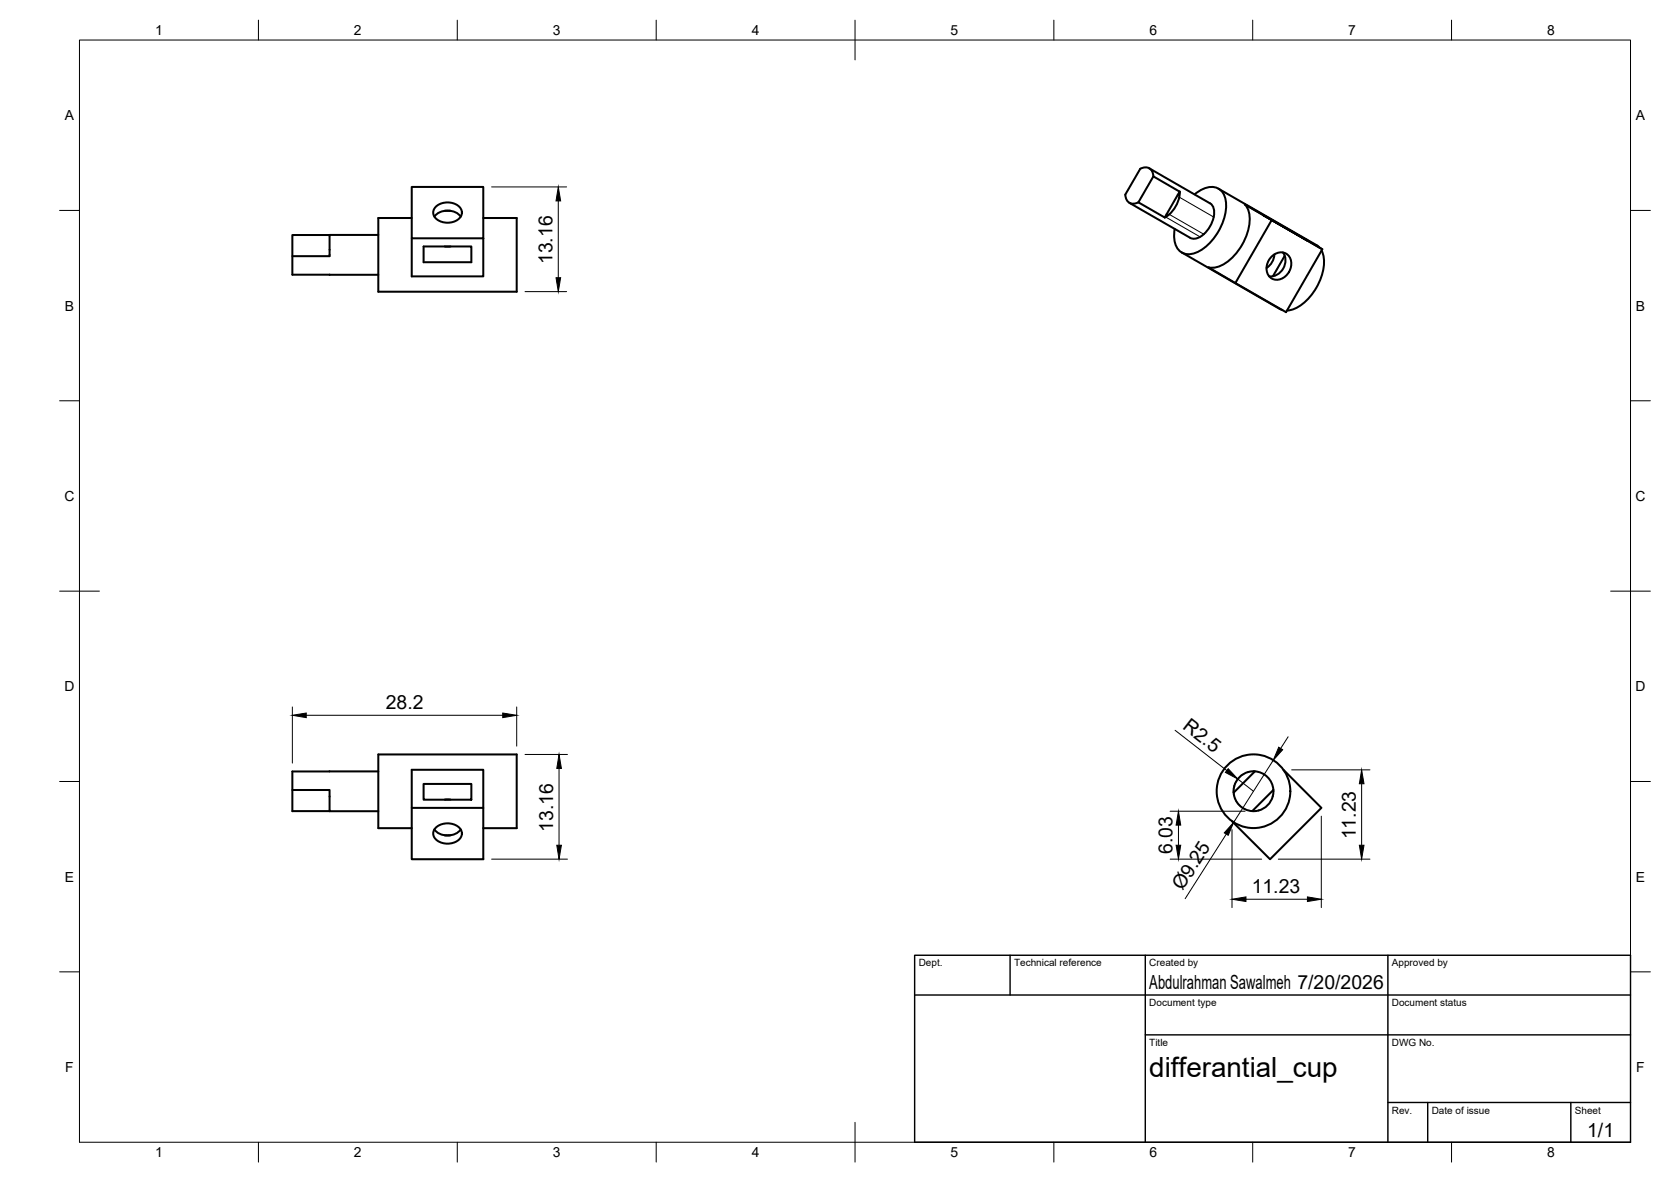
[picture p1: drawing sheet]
<svg xmlns="http://www.w3.org/2000/svg" width="420mm" height="297mm" viewBox="0 0 420 297" stroke-linecap="round" stroke-linejoin="round" font-family="sans-serif">
<!-- layer: Visible -->
<g fill="none" stroke="#000" stroke-width=".51">
<path d="M82.9 59.1h-9.4v9.9l21.6 .1M95.1 59h-12.2v5.4h-9.4M103.5 47h18v12.9h-18zM103.5 54.8h-8.4v18.5h34.8v-18.5h-8.4M103.5 59.9v9.6h18v-9.6M109.2 54.4a4.3 4.3 0 0 1 6.6 0M109.7 51.8a4.2 4.2 0 0 1 6.3 1 2.6 2.6 0 0 1-2.6 3.1 3.5 3.5 0 0 1-4.5-2.5l.1-.6zM111.8 53h1.4M289 42.3l15.3 8.8a3.5 3.5 0 0 1 .7 4.1 6.3 6.3 0 0 1-4.8 4.8l-.9-.2-15.3-8.8M290 44.3a2.08 2.08 0 0 0-1-2 2.08 2.08 0 0 0-2.3 .1l-3.7 6.5a2.08 2.08 0 0 0 1 2.1 2.08 2.08 0 0 0 2.2-.2M296.6 48.2l-6.6-3.9-3.8 6.5M296.6 48.2l-3.7 6.5-6.7-3.9"/>
<path d="M296.6 48.1a7.7 7.7 0 0 1-3.7 6.6M300.4 48.9a5.4 5.4 0 0 1 6.1-1.4 5.9 5.9 0 0 1 1.6 6.3 13.6 13.6 0 0 1-7.9 9.9 3.6 3.6 0 0 1-4.9-3.2l.1-3M306.4 47.4l24.6 14.2M313 51.4a7.2 7.2 0 0 1 .7 6.9 13.5 13.5 0 0 1-7.5 8.8l-1.6 .2-.7-.1 6.7 3.9M313 51.4l19.5 11.2M313 51.4l6.8 3.9M317.6 54.1l11.3 6.5zM319.8 55.3l12.7 7.3-9.1 15.9-12.8-7.4zM326.1 58.9v.1M106.5 61.9h12v4h-12zM111.8 61.9h1.5M297.1 63.4l25.4 14.5"/>
<path d="M319.9 64.3a2.76 2.76 0 0 1 3.5-.6 2.76 2.76 0 0 1 1.2 3.3 3.6 3.6 0 0 1-4.8 3 3.6 3.6 0 0 1 .1-5.7zM320.4 63.9l-.4 1.7-.7 1-.9 .7M322.6 63.4a3.9 3.9 0 0 1-3.5 6M323 64.3l-2.9 5.1M331 61.6l.8 .6M332.3 63a10.5 10.5 0 0 1-1.3 9.3 10.4 10.4 0 0 1-7.4 5.7M73.5 198.5h9.4v5.4h12.2M95.1 193.9h-21.6v9.9h9.4M106.5 197h12v4h-12zM315.5 193.8a5 5 0 0 1 4.7 4.7M315.5 193.8a5 5 0 0 0-5.3 4.7 5 5 0 0 0 4.7 5.3M315.5 193.9l-5.3 5.3"/>
<path d="M320.2 198.5l-5.3 5.3M320.2 198.5a5 5 0 0 1-5.3 5.3M322.7 193.4l9.6 9.6-13 12.9-9.5-9.5M103.5 203h18v12.9h-18zM103.5 203v-9.6h18v9.6M103.5 208.1h-8.4v-18.5h34.8v18.5h-8.4M109.2 208.4a4.3 4.3 0 0 0 6.6 0M109.7 207.9a4.2 4.2 0 0 1 6.3 1 2.6 2.6 0 0 1-2.6 3 3.5 3.5 0 0 1-4.5-2.4l.1-.6zM111.8 209.9h1.4M111.8 201h1.5"/>
<circle cx="315.2" cy="198.8" r="9.3"/>
</g>
<!-- layer: Visible Narrow -->
<path d="M293.3 53.9l.4 .2-.6 .4 8.7 5M294 53.9l8.7 5M296.5 49.5l8.7 5M296.6 48.4l-.1 .8-.4-.2" fill="none" stroke="#000" stroke-width=".25"/>
<!-- layer: BORDER -->
<g fill="none" stroke="#000" stroke-width=".25">
<path d="M20 10.1h390v276.9h-390zM65 5.1v5M115 5.1v5M165 5.1v5M215 5.1v10M265 5.1v5M315 5.1v5M365 5.1v5M15 52.9h5M410 52.9h5M15 100.7h5M410 100.7h5"/>
<path d="M15 148.6h10M405 148.6h10M15 196.4h5M410 196.4h5M15 244.2h5M410 244.2h5M65 287v5M115 287v5M165 287v5M215 282.1v9.9M265 287v5M315 287v5"/>
<path d="M365 287v5"/>
</g>
<!-- layer: TITLEBLOCK -->
<path d="M230 240.1h180v46.9h-180zM230 250h180M254 240.1v9.9M288 240.1v46.9M349 240.1v46.9M288 260.1h122M349 277.1h61M359 277.1v9.9M395 277.1v9.9" fill="none" stroke="#000" stroke-width=".36"/>
<!-- layer: FD_Dimensions -->
<g fill="none" stroke="#000" stroke-width=".25">
<path d="M123.6 47h18.9M140.4 50.5v19.3M132 73.3h10.5M73.5 177.7v14.1M77 179.8h49.4M129.9 177.7v9.8M132 189.6h10.7M140.6 193.1v19.3M295.5 183.5l13 10.1M311.2 195.8l4 3M312.8 194.4a5 5 0 0 0-2.6 4.6 5 5 0 0 0 2.9 4.4M320.1 191.1l-9.9 15.6"/>
<path d="M323.9 185.2l-1.9 2.9M324.8 193.5h19.7M342.4 197v15.4M123.6 215.9h19.1M294.2 215.9h23M294.2 203.9h18.9M296.3 207.4v5M308.3 209.6l-10.3 16.2M309.8 208.5v19.6M321.4 215.9h23.1M332.2 205.1v23M313.3 226h15.4"/>
</g>
<g fill="#000" stroke="#000" stroke-width=".25">
<path d="M140.4 47l.6 3.5h-1.2zM139.8 69.8h1.2l-.6 3.5zM73.5 179.8l3.5-.6v1.1zM126.4 179.2l3.5 .6-3.5 .5zM140.6 189.6l.6 3.5h-1.2zM308.8 193.2l2.4 2.6-3.1-1.7zM321.5 187.8l1 .6-2.4 2.7zM342.4 193.5l.6 3.5h-1.2zM140 212.4h1.2l-.6 3.5zM295.7 212.4h1.2l-.6 3.5zM296.3 203.9l.6 3.5h-1.2zM310.2 206.7l-1.4 3.2-1-.6z"/>
<path d="M341.8 212.4h1.2l-.6 3.5zM309.8 226l3.5-.6v1.2zM328.7 225.4l3.5 .6-3.5 .6z"/>
</g>
<text font-size="7" x="289" y="270.6">differantial_cup</text>
<g font-size="4.9">
<text x="138.9" y="66.4" transform="rotate(-90 138.9 66.4)">13.16</text>
<text x="97" y="178.3">28.2</text>
<text x="297.2" y="183" transform="rotate(38 297.2 183)">R2.5</text>
<text x="139.1" y="209" transform="rotate(-90 139.1 209)">13.16</text>
<text x="294.9" y="214.6" transform="rotate(-90 294.9 214.6)">6.03</text>
<text x="340.9" y="211" transform="rotate(-90 340.9 211)">11.23</text>
<text x="297.3" y="224" transform="rotate(-58 297.3 224)">Ø9.25</text>
<text x="314.7" y="224.5">11.23</text>
<text x="289" y="248.5">Abdulrahman Sawalmeh 7/20/2026</text>
<text x="399.1" y="285.7">1/1</text>
</g>
<g font-size="3.5">
<text x="39" y="8.8">1</text>
<text x="89" y="8.8">2</text>
<text x="139" y="8.8">3</text>
<text x="189" y="8.8">4</text>
<text x="239" y="8.8">5</text>
<text x="289" y="8.8">6</text>
<text x="339" y="8.8">7</text>
<text x="389" y="8.8">8</text>
<text x="16.3" y="30.2">A</text>
<text x="411.3" y="30.2">A</text>
<text x="16.3" y="78">B</text>
<text x="411.3" y="78">B</text>
<text x="16.2" y="125.9">C</text>
<text x="411.2" y="125.9">C</text>
<text x="16.2" y="173.7">D</text>
<text x="411.2" y="173.7">D</text>
<text x="16.3" y="221.6">E</text>
<text x="411.3" y="221.6">E</text>
<text x="16.4" y="269.4">F</text>
<text x="411.4" y="269.4">F</text>
<text x="39" y="290.8">1</text>
<text x="89" y="290.8">2</text>
<text x="139" y="290.8">3</text>
<text x="189" y="290.8">4</text>
<text x="239" y="290.8">5</text>
<text x="289" y="290.8">6</text>
<text x="339" y="290.8">7</text>
<text x="389" y="290.8">8</text>
</g>
<g font-size="2.5">
<text x="231" y="242.9">Dept.</text>
<text x="255" y="242.9">Technical reference</text>
<text x="289" y="242.9">Created by</text>
<text x="350" y="242.9">Approved by</text>
<text x="289" y="252.8">Document type</text>
<text x="350" y="252.8">Document status</text>
<text x="289" y="262.9">Title</text>
<text x="350" y="262.9">DWG No.</text>
<text x="350" y="279.9">Rev.</text>
<text x="360" y="279.9">Date of issue</text>
<text x="396" y="279.9">Sheet</text>
</g>
</svg>
